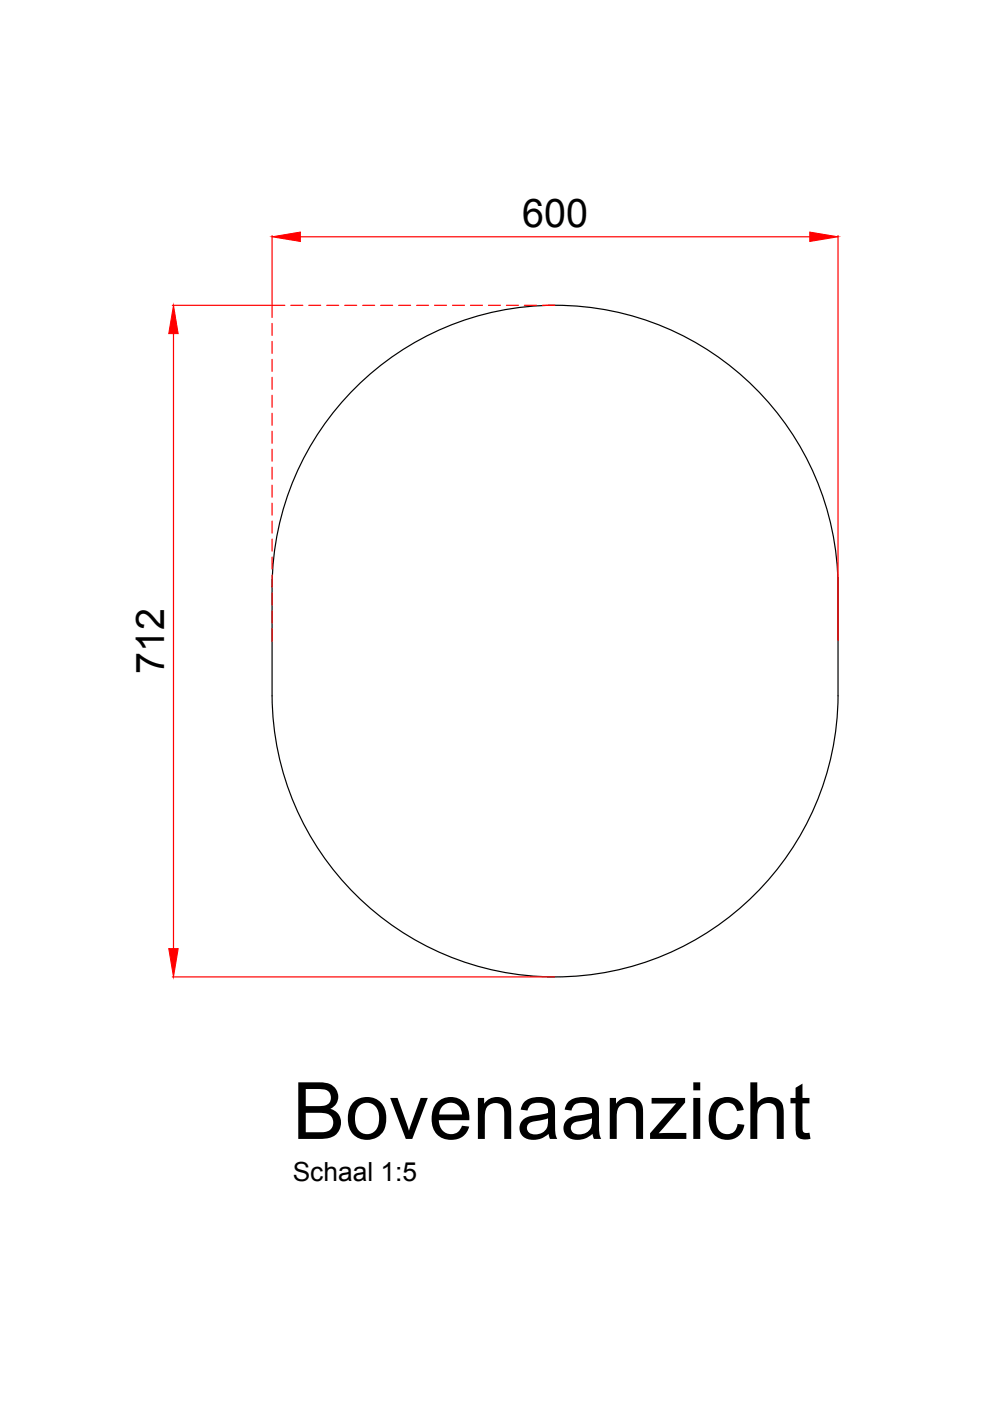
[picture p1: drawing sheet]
<svg xmlns="http://www.w3.org/2000/svg" width="210mm" height="297mm" viewBox="0 0 210 297" stroke-linecap="round" stroke-linejoin="round" font-family="sans-serif">
<!-- layer: 0 -->
<path d="M57.7 124.3v23.2a60 60 0 0 0 60 59.6 60 60 0 0 0 60-59.6v-23.2M57.7 124.3a60 60 0 0 1 60-59.6 60 60 0 0 1 60 59.6" fill="none" stroke="#000" stroke-width=".25"/>
<g fill="none" stroke="#f00" stroke-width=".25">
<path d="M57.7 49.9v14.7M63.7 50.2h108M177.7 49.9v85.9M36.5 64.7h21.1M36.8 70.7v130.4M57.7 68.6v2.5M57.7 72.4v2.5M57.7 76.2v2.5M60.4 64.7h-2.7v2.6M61.7 64.7h2.5M65.5 64.7h2.5M69.3 64.7h2.5"/>
<path d="M73.1 64.7h2.5M76.9 64.7h2.5M80.7 64.7h2.5M84.5 64.7h2.6M88.3 64.7h2.6M92.1 64.7h2.6M95.9 64.7h2.6M99.8 64.7h2.5M103.6 64.7h2.5M107.4 64.7h2.5M111.2 64.7h2.5M115 64.7h2.7"/>
<path d="M57.7 80v2.5M57.7 83.8v2.6M57.7 87.6v2.6M57.7 91.4v2.6M57.7 95.2v2.6M57.7 99.1v2.5M57.7 102.9v2.5M57.7 106.7v2.5M57.7 110.5v2.5M57.7 114.3v2.5M57.7 118.1v2.5M57.7 121.9v2.6"/>
<path d="M57.7 125.7v2.6M57.7 129.5v2.6M57.7 133.3v2.6M36.5 207.1h81.1"/>
</g>
<g fill="#f00" stroke="#f00" stroke-width=".21">
<path d="M36.8 64.7l1 6h-2z"/>
<path d="M35.8 201.1h2l-1 6z"/>
<path d="M57.7 50.2l6-1v2z"/>
<path d="M171.7 49.2l6 1-6 1z"/>
</g>
<text font-size="16.8" x="62" y="241.5">Bovenaanzicht</text>
<g font-size="8.4">
<text x="110.7" y="48.1">600</text>
<text x="34.8" y="142.9" transform="rotate(-90 34.8 142.9)">712</text>
</g>
<text font-size="5.6" x="62.1" y="250.4">Schaal 1:5</text>
</svg>
